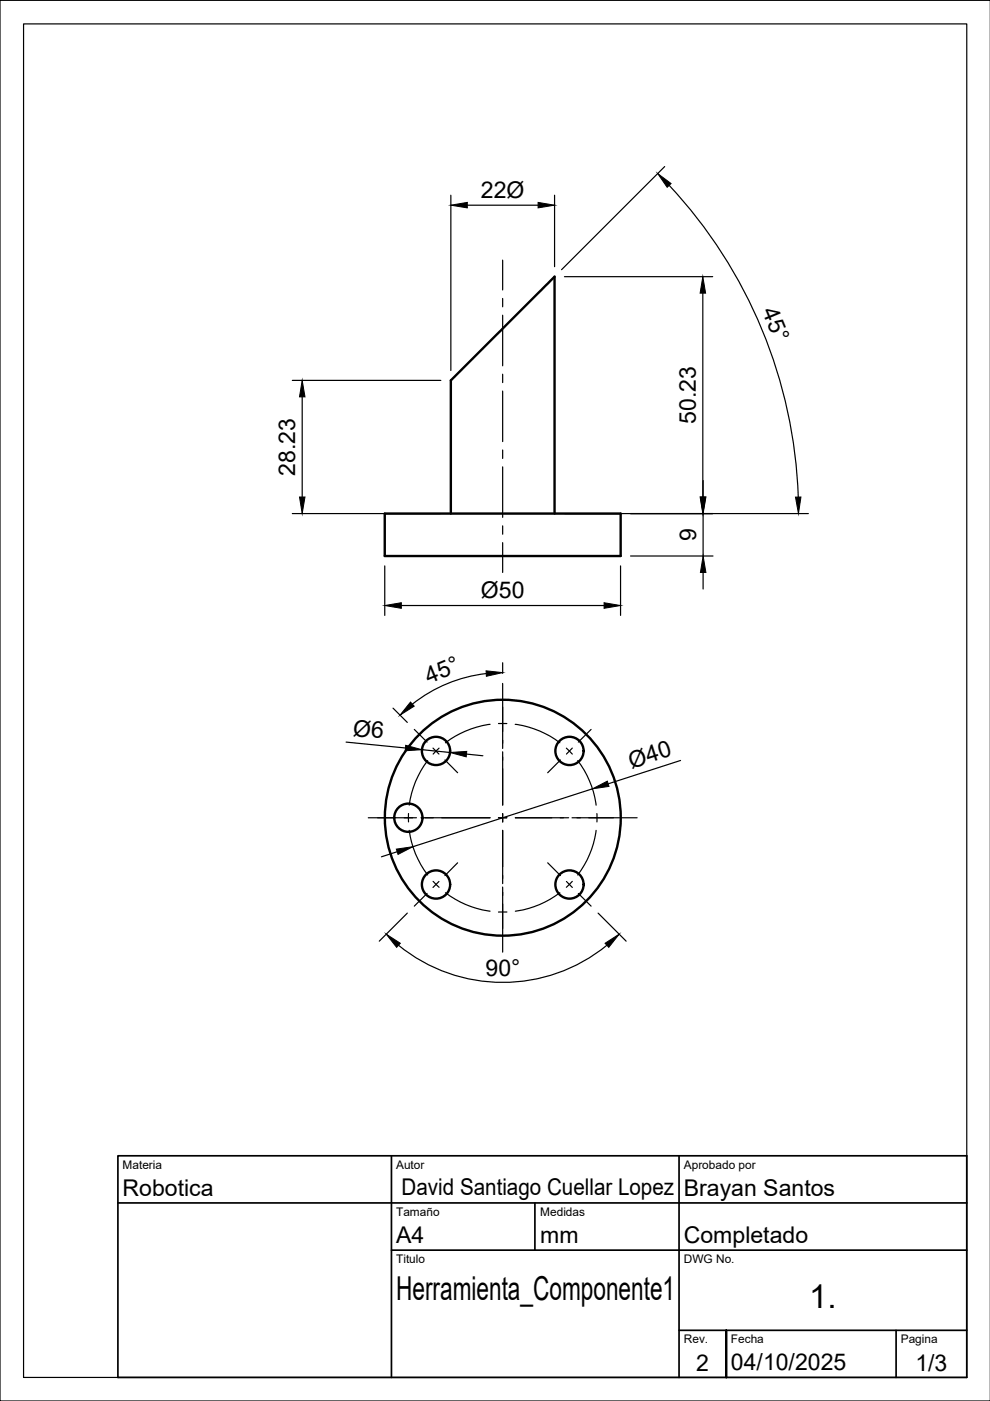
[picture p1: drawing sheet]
<svg xmlns="http://www.w3.org/2000/svg" width="210mm" height="297mm" viewBox="0 0 210 297" stroke-linecap="round" stroke-linejoin="round" font-family="sans-serif">
<!-- layer: Visible -->
<g fill="none" stroke="#000" stroke-width=".51">
<path d="M81.6 108.9h50v9h-50zM95.6 108.9v-28.2l22-22v50.2"/>
<circle cx="92.4" cy="159.2" r="3"/>
<circle cx="120.7" cy="159.2" r="3"/>
<circle cx="86.6" cy="173.4" r="3"/>
<circle cx="106.6" cy="173.4" r="25"/>
<circle cx="92.4" cy="187.5" r="3"/>
<circle cx="120.7" cy="187.5" r="3"/>
</g>
<!-- layer: BORDER -->
<path d="M5 5.1h200v286.9h-200zM210 .1h-210v296.9h210" fill="none" stroke="#000" stroke-width=".25"/>
<!-- layer: Smart Centers -->
<g fill="none" stroke="#000" stroke-width=".25">
<path d="M106.6 55.1v6.4M106.6 63.3v1.8M106.6 66.8v10.8M106.6 79.3v1.8M106.6 82.9v10.7M106.6 95.4v1.8M106.6 99v10.7M106.6 111.5v1.8M106.6 115v6.4M87.8 154.7l2.8 2.6M91.8 158.6l1.3 1.3M93.1 158.6l-1.3 1.3"/>
<path d="M103.9 153.6a20 20 0 0 0-9.5 3.9M105.7 153.4h1.8M106.6 144.9v13.8M106.6 159.4v11.3M109.2 153.6a20 20 0 0 1 9.5 3.9M120.1 158.6l1.2 1.3M121.3 158.6l-1.2 1.3M125.3 154.7l-2.7 2.6M78.1 173.4h10.2M86.6 172.5v1.8M86.8 176.1a19.7 19.7 0 0 0 3.9 9.4M89.3 173.4h14.6"/>
<path d="M90.7 161.3a19.7 19.7 0 0 0-3.9 9.4M94.3 161.1l2.7 2.7M105.7 173.4h1.8M106.6 172.5v1.8M106.6 176.1v11.3M109.3 173.4h11.3M118.8 161.1l-2.7 2.7M121.3 173.4h13.8M122.5 161.3a20 20 0 0 1 3.9 9.4M126.4 176.1a19.7 19.7 0 0 1-3.9 9.4M126.6 172.5v1.8M90.6 189.4l-2.8 2.7"/>
<path d="M91.8 186.9l1.3 1.2M93.1 186.9l-1.3 1.3M94.4 189.3a20 20 0 0 0 9.5 3.9M97 182.9l-2.7 2.7M105.7 193.4h1.8M106.6 188.1v13.8M116.1 182.9l2.7 2.7M118.7 189.3a19.8 19.8 0 0 1-9.4 3.9M120.1 186.9l1.2 1.3M121.3 186.9l-1.2 1.2M122.6 189.4l2.7 2.7"/>
</g>
<!-- layer: TITLEBLOCK -->
<path d="M25 245.1h180v46.9h-180zM25 255h180M83 245.1v46.9M113.4 255v10.1M144 245.1v46.9M83 265.1h122M144 282.1h61M154 282.1v9.9zM190 282.1v9.9" fill="none" stroke="#000" stroke-width=".36"/>
<!-- layer: FD_Dimensions -->
<g fill="none" stroke="#000" stroke-width=".25">
<path d="M140.9 35.3l-21.8 21.9M141.9 39.3a101.9 101.9 0 0 1 27.4 66.1M95.6 41.4v37.2M99.1 43.5h15M117.6 41.4v15.1M119.7 58.7h31.4M149 62.2v43.2M62 80.7h31.5M64.1 84.1v21.3M62 108.9h31.5M81.6 120v10.5M119.7 108.9h51.7"/>
<path d="M131.6 120v10.5M133.7 117.9h17.5M149.1 101.9v3.5M149.1 108.9v9M85.1 128.4h43M149.1 121.4v3.5M73.4 157.3l12.6 1.3M83.3 150.1l3.1 3.1M89.5 158.9l5.9 .6M98.9 159.9l3.5 .3M103.1 142.8a30.8 30.8 0 0 0-15.7 6.5M106.6 140.5v2.3"/>
<path d="M125.6 167.2l-38.1 12.3M144.3 161.2l-15.4 5M84.2 180.6l-3.3 1.1M86.4 193.6l-6 5.9M126.8 193.6l6 5.9M84.5 200.4a34.9 34.9 0 0 0 44.2 0"/>
</g>
<g fill="#000" stroke="#000" stroke-width=".21">
<path d="M139.4 36.8l2.9 2.1-.8 .8zM95.6 43.5l3.5-.6v1.2zM114.1 42.9l3.5 .6-3.5 .6zM149 58.7l.6 3.5h-1.2zM64.1 80.7l.6 3.4h-1.2zM63.5 105.4h1.2l-.6 3.5zM148.4 105.4h1.2l-.6 3.5zM148.5 105.4h1.2l-.6 3.5zM168.7 105.4h1.1l-.5 3.5zM81.6 128.4l3.5-.6v1.2zM128.1 127.8l3.5 .6-3.5 .6zM149.1 117.9l.6 3.5h-1.2z"/>
<path d="M86 158l3.5 .9-3.6 .3zM87 148.9l.8 .8-3 1.9zM95.4 159.5l3.6-.2-.2 1.2zM103.1 142.2l3.5 .4-3.5 .8zM125.6 167.2l3.2-1.6 .3 1.1zM84 180l3.5-.5-3.1 1.7zM128.3 200l3-1.9-2.2 2.8zM81.9 198.1l3 1.9-.8 .9z"/>
</g>
<g font-size="7">
<text x="84" y="275.6">Herramienta_Componente1</text>
<text x="171.6" y="277.3">1.</text>
</g>
<g font-size="4.9">
<text x="102" y="42">22Ø</text>
<text x="161.5" y="66" transform="rotate(67 161.5 66)">45°</text>
<text x="147.6" y="89.9" transform="rotate(-90 147.6 89.9)">50.23</text>
<text x="62.6" y="100.8" transform="rotate(-90 62.6 100.8)">28.23</text>
<text x="147.6" y="114.7" transform="rotate(-90 147.6 114.7)">9</text>
<text x="102" y="126.8">Ø50</text>
<text x="91" y="145" transform="rotate(-22 91 145)">45°</text>
<text x="74.7" y="155.9" transform="rotate(6 74.7 155.9)">Ø6</text>
<text x="133.9" y="163" transform="rotate(-18 133.9 163)">Ø40</text>
<text x="103" y="206.8">90°</text>
<text x="26" y="253.5">Robotica</text>
<text x="85.2" y="253.3">David Santiago Cuellar Lopez</text>
<text x="145" y="253.5">Brayan Santos</text>
<text x="84" y="263.6">A4</text>
<text x="114.6" y="263.6">mm</text>
<text x="145" y="263.6">Completado</text>
<text x="147.6" y="290.7">2</text>
<text x="155" y="290.5">04/10/2025</text>
<text x="194.1" y="290.7">1/3</text>
</g>
<g font-size="2.5">
<text x="26" y="247.8">Materia</text>
<text x="84" y="247.8">Autor</text>
<text x="145" y="247.8">Aprobado por</text>
<text x="84" y="257.9">Tamaño</text>
<text x="114.6" y="257.9">Medidas</text>
<text x="84" y="267.9">Titulo</text>
<text x="145" y="267.9">DWG No.</text>
<text x="145" y="284.8">Rev.</text>
<text x="155" y="284.8">Fecha</text>
<text x="191" y="284.8">Pagina</text>
</g>
</svg>
